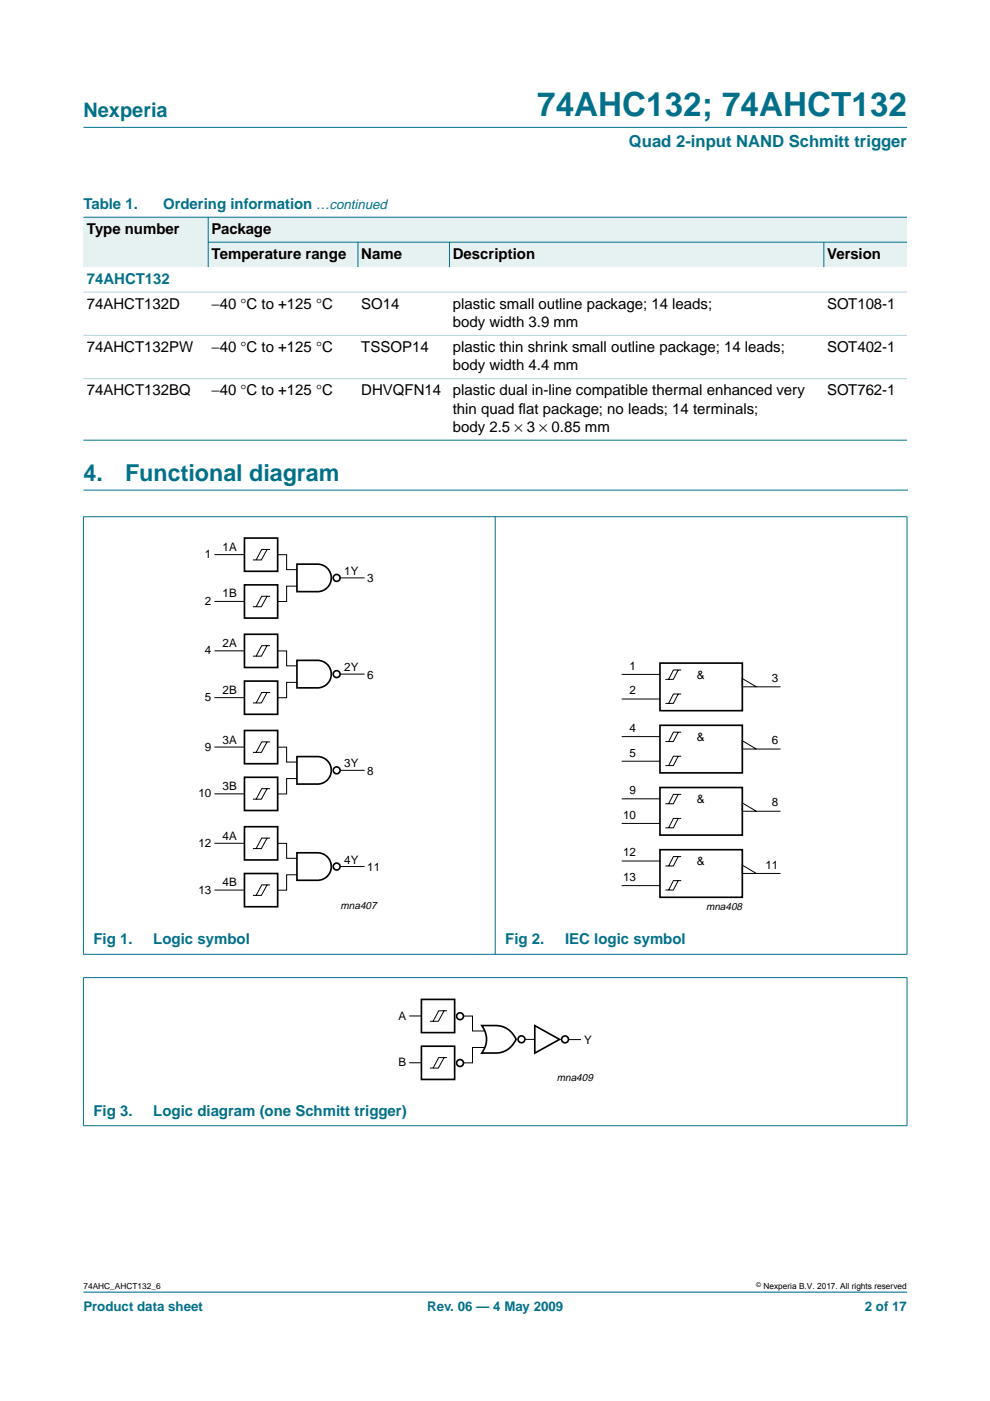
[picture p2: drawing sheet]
<svg xmlns="http://www.w3.org/2000/svg" width="210mm" height="297mm" viewBox="0 0 210 297" stroke-linecap="round" stroke-linejoin="round" font-family="sans-serif">
<path d="M17.7 103.9h174.7M192.3 273.9h-174.6" fill="none" stroke="#00708a" stroke-width=".21"/>
<path d="M17.7 27h174.6z" fill="#00708a" stroke="#00708a" stroke-width=".21"/>
<g fill="#e6f2f2">
<path d="M17.7 46.1h26.4v10.5h-26.4z" fill-rule="evenodd"/>
<path d="M44.1 46.1h148.2v5.2h-148.2z" fill-rule="evenodd"/>
<path d="M44.1 51.3h31.8v5.3h-31.8z" fill-rule="evenodd"/>
<path d="M75.9 51.3h19.4v5.3h-19.4z" fill-rule="evenodd"/>
<path d="M95.3 51.3h79.4v5.3h-79.4z" fill-rule="evenodd"/>
<path d="M174.7 51.3h17.6v5.3h-17.6z" fill-rule="evenodd"/>
</g>
<g fill="#00708a" stroke="#00708a" stroke-width=".21">
<path d="M44.1 46v10.6z"/>
<path d="M75.9 51.3v5.3z"/>
<path d="M95.3 51.3v5.3z"/>
<path d="M174.7 51.3v5.3z"/>
<path d="M17.7 46.1h174.6z"/>
<path d="M44.1 51.3h148.2z"/>
<path d="M17.7 93.3h174.6z"/>
<path d="M17.7 109.6v92.7z"/>
<path d="M105 109.5v92.9z"/>
<path d="M192.3 109.6v92.7z"/>
<path d="M17.6 109.6h174.8z"/>
<path d="M17.6 202.3h174.8z"/>
<path d="M17.7 207.3v31.3z"/>
<path d="M192.3 207.3v31.3z"/>
<path d="M17.6 207.3h174.8z"/>
<path d="M17.6 238.7h174.8z"/>
</g>
<g fill="#b3d4db" stroke="#b3d4db" stroke-width=".21">
<path d="M17.7 61.9h174.6z"/>
<path d="M17.7 71.1h174.6z"/>
<path d="M17.7 80.3h174.6z"/>
</g>
<g fill="none" stroke="#000" stroke-width=".21">
<path d="M45.5 117.6h6.3M56.6 116.5l-1.2 2.2h-1.8M57.3 116.5h-1.8l-1.2 2.2M58.9 117.6h1.9v3.2h2.2M45.5 127.5h6.3M45.5 138h6.3M56.6 126.4l-1.2 2.2h-1.8M56.6 136.9l-1.2 2.2h-1.8M57.3 126.4h-1.8l-1.2 2.2M57.3 136.9h-1.8l-1.2 2.2M58.9 138h1.9v3.2h2.2M63 124.3h-2.2v3.2h-1.9"/>
<path d="M72.1 122.5h5.2M45.5 147.9h6.3M45.5 158.4h6.3M56.6 146.8l-1.2 2.2h-1.8M56.6 157.3l-1.2 2.2h-1.8M57.3 146.8h-1.8l-1.2 2.2M57.3 157.3h-1.8l-1.2 2.2M58.9 158.4h1.9v3.2h2.2M63 144.7h-2.2v3.2h-1.9M72.1 142.9h5.2M131.8 143h8.1M131.8 148.2h8.1"/>
<path d="M131.8 156.2h8.1M143.8 142l-1 2h-1.7M143.8 147.1l-1 2h-1.7M143.8 155.2l-1 2h-1.7M144.4 142h-1.6l-1 2M144.4 147.1h-1.6l-1 2M144.4 155.2h-1.6l-1 2M160.3 145.6l-2.9-1.7v1.7h8.1M160.3 158.8l-2.9-1.8v1.8h8.1M45.5 168.3h6.3M45.5 178.8h6.3M56.6 167.2l-1.2 2.2h-1.8"/>
<path d="M56.6 177.7l-1.2 2.2h-1.8M57.3 167.2h-1.8l-1.2 2.2M57.3 177.7h-1.8l-1.2 2.2M58.9 178.8h1.9v3.2h2.2M63 165.1h-2.2v3.2h-1.9M72.1 163.3h5.2M131.8 161.4h8.1M131.8 169.4h8.1M131.8 174.6h8.1M143.8 160.3l-1 2h-1.7M143.8 168.4l-1 2h-1.7M143.8 173.5l-1 2h-1.7"/>
<path d="M144.4 160.3h-1.6l-1 2M144.4 168.4h-1.6l-1 2M144.4 173.5h-1.6l-1 2M160.3 172l-2.9-1.8v1.8h8.1M45.5 188.7h6.3M56.6 187.6l-1.2 2.2h-1.8M57.3 187.6h-1.8l-1.2 2.2M63 185.5h-2.2v3.2h-1.9M72.1 183.7h5.2M131.8 182.6h8.1M131.8 187.8h8.1M143.8 181.6l-1 2h-1.7"/>
<path d="M143.8 186.7l-1 2h-1.7M144.4 181.6h-1.6l-1 2M144.4 186.7h-1.6l-1 2M160.3 185.2l-2.9-1.8v1.8h8.1M86.8 215.4h2.5M94.2 214.3l-1.3 2.2h-1.8M94.8 214.3h-1.8l-1.2 2.2M98.3 215.4h1.9v3.2h2.5M86.8 225.3h2.5M94.2 224.2l-1.3 2.3h-1.8M94.8 224.2h-1.8l-1.2 2.3M102.7 222.1h-2.5v3.2h-1.9"/>
<path d="M111.4 220.4h2M120.5 220.4h2.7"/>
</g>
<g fill="none" stroke="#000" stroke-width=".35">
<path d="M51.8 114.1h7.1v7h-7.1zM63 119.6h4.3a2.92 2.92 0 0 1 2.9 2.9 2.92 2.92 0 0 1-2.9 2.9h-4.3zM51.8 124h7.1v7h-7.1zM51.8 134.5h7.1v7h-7.1zM51.8 144.4h7.1v7h-7.1zM51.8 154.9h7.1v7h-7.1zM63 140h4.3a2.92 2.92 0 0 1 2.9 2.9 2.92 2.92 0 0 1-2.9 2.9h-4.3zM139.9 140.6h17.5v10.1h-17.5zM139.9 153.8h17.5v10.1h-17.5zM51.8 164.8h7.1v7h-7.1zM51.8 175.3h7.1v7h-7.1zM63 160.4h4.3a2.92 2.92 0 0 1 2.9 2.9 2.92 2.92 0 0 1-2.9 2.9h-4.3z"/>
<path d="M139.9 167h17.5v10.1h-17.5zM51.8 185.2h7.1v7h-7.1zM63 180.8h4.3a2.92 2.92 0 0 1 2.9 2.9 2.92 2.92 0 0 1-2.9 2.9h-4.3zM139.9 180.2h17.5v10h-17.5zM89.4 211.9h7v7h-7zM102.1 217.4a9.4 9.4 0 0 1 4.9 .4 5 5 0 0 1 2.4 2.6 4.7 4.7 0 0 1-4.3 2.9h-3a4.7 4.7 0 0 0 0-5.9zM113.4 217.5l5.2 2.9-5.2 2.9zM89.4 221.8h7v7.1h-7z"/>
<circle cx="71.4" cy="122.5" r=".73"/>
<circle cx="71.4" cy="142.9" r=".73"/>
<circle cx="71.4" cy="163.3" r=".73"/>
<circle cx="71.4" cy="183.7" r=".73"/>
<circle cx="97.5" cy="215.5" r=".73"/>
<circle cx="97.5" cy="225.4" r=".73"/>
<circle cx="110.6" cy="220.4" r=".73"/>
<circle cx="119.8" cy="220.4" r=".73"/>
</g>
<text font-size="7.1" fill="#00708a" x="113.9" y="24.7">74AHC132; 74AHCT132</text>
<g font-size="4.9" fill="#00708a">
<text x="17.7" y="101.9">4.</text>
<text x="26.5" y="101.9">Functional diagram</text>
</g>
<text font-size="4.2" fill="#00708a" x="17.7" y="24.9">Nexperia</text>
<text font-size="3.5" fill="#00708a" x="133.4" y="31.1">Quad 2-input NAND Schmitt trigger</text>
<g font-size="3.2" fill="#00708a">
<text x="17.7" y="44.3">Table 1.</text>
<text x="34.6" y="44.3">Ordering information …continued</text>
<text x="18.4" y="60.2">74AHCT132</text>
<text x="19.8" y="200.2">Fig 1.</text>
<text x="32.5" y="200.2">Logic symbol</text>
<text x="107.1" y="200.2">Fig 2.</text>
<text x="119.8" y="200.2">IEC logic symbol</text>
<text x="19.8" y="236.6">Fig 3.</text>
<text x="32.5" y="236.6">Logic diagram (one Schmitt trigger)</text>
</g>
<g font-size="3.2">
<text x="18.4" y="49.6">Type number</text>
<text x="44.9" y="49.6">Package</text>
<text x="44.9" y="54.9">Temperature range</text>
<text x="76.6" y="54.9">Name</text>
<text x="96" y="54.9">Description</text>
<text x="175.4" y="54.9">Version</text>
<text x="18.4" y="65.5">74AHCT132D</text>
<text x="44.9" y="65.5">−40 °C to +125 °C</text>
<text x="76.6" y="65.5">SO14</text>
<text x="96" y="65.5">plastic small outline package; 14 leads;</text>
<text x="175.4" y="65.5">SOT108-1</text>
<text x="96" y="69.3">body width 3.9 mm</text>
<text x="18.4" y="74.6">74AHCT132PW</text>
<text x="44.9" y="74.6">−40 °C to +125 °C</text>
<text x="76.6" y="74.6">TSSOP14</text>
<text x="96" y="74.6">plastic thin shrink small outline package; 14 leads;</text>
<text x="175.4" y="74.6">SOT402-1</text>
<text x="18.4" y="83.8">74AHCT132BQ</text>
<text x="44.9" y="83.8">−40 °C to +125 °C</text>
<text x="76.6" y="83.8">DHVQFN14</text>
<text x="96" y="78.5">body width 4.4 mm</text>
<text x="96" y="83.8">plastic dual in-line compatible thermal enhanced very</text>
<text x="175.4" y="83.8">SOT762-1</text>
<text x="96" y="87.7">thin quad f</text>
<text x="109.9" y="87.7">lat package; no leads; 14 terminals;</text>
<text x="96" y="91.6">body 2.5 × 3 × 0.85 mm</text>
</g>
<g font-size="2.8" fill="#00708a">
<text x="17.7" y="278">Product data sheet</text>
<text x="90.6" y="278">Rev. 06 — 4 May 2009</text>
<text x="183.4" y="278">2 of 17</text>
</g>
<g font-size="2.5">
<text x="43.5" y="118.3">1</text>
<text x="47.2" y="116.9">1A</text>
<text x="73" y="121.9">1Y</text>
<text x="77.9" y="123.5">3</text>
<text x="43.5" y="128.3">2</text>
<text x="47.2" y="126.7">1B</text>
<text x="47.2" y="137.3">2A</text>
<text x="43.5" y="138.7">4</text>
<text x="73" y="142.3">2Y</text>
<text x="77.9" y="143.9">6</text>
<text x="133.5" y="142">1</text>
<text x="147.8" y="143.9">&amp;</text>
<text x="43.5" y="148.7">5</text>
<text x="47.2" y="147.1">2B</text>
<text x="133.5" y="147.2">2</text>
<text x="163.7" y="144.6">3</text>
<text x="133.5" y="155.2">4</text>
<text x="43.5" y="159.1">9</text>
<text x="47.2" y="157.7">3A</text>
<text x="133.5" y="160.4">5</text>
<text x="147.8" y="157.1">&amp;</text>
<text x="163.7" y="157.8">6</text>
<text x="47.2" y="167.5">3B</text>
<text x="73" y="162.7">3Y</text>
<text x="77.9" y="164.3">8</text>
<text x="42.1" y="169.1">10</text>
<text x="132.1" y="173.6">10</text>
<text x="133.5" y="168.4">9</text>
<text x="147.8" y="170.3">&amp;</text>
<text x="163.7" y="171">8</text>
<text x="42.1" y="179.5">12</text>
<text x="47.2" y="178.1">4A</text>
<text x="73" y="183.1">4Y</text>
<text x="77.9" y="184.7">11</text>
<text x="132.1" y="181.6">12</text>
<text x="147.8" y="183.5">&amp;</text>
<text x="162.3" y="184.1">11</text>
<text x="42.1" y="189.5">13</text>
<text x="47.2" y="187.9">4B</text>
<text x="132.1" y="186.8">13</text>
<text x="84.5" y="216.2">A</text>
<text x="123.8" y="221.3">Y</text>
<text x="84.5" y="226.1">B</text>
</g>
<g font-size="2.2">
<text x="72.2" y="192.8">mna407</text>
<text x="149.7" y="192.9">mna408</text>
<text x="118.1" y="229.2">mna409</text>
</g>
<g font-size="1.8">
<text x="17.7" y="273.4">74AHC_AHCT132_6</text>
<text x="161.9" y="273.4">Nexperia B.V. 2017. All rights reserved</text>
</g>
<text font-size="1.4" x="160.4" y="272.9">©</text>
</svg>
